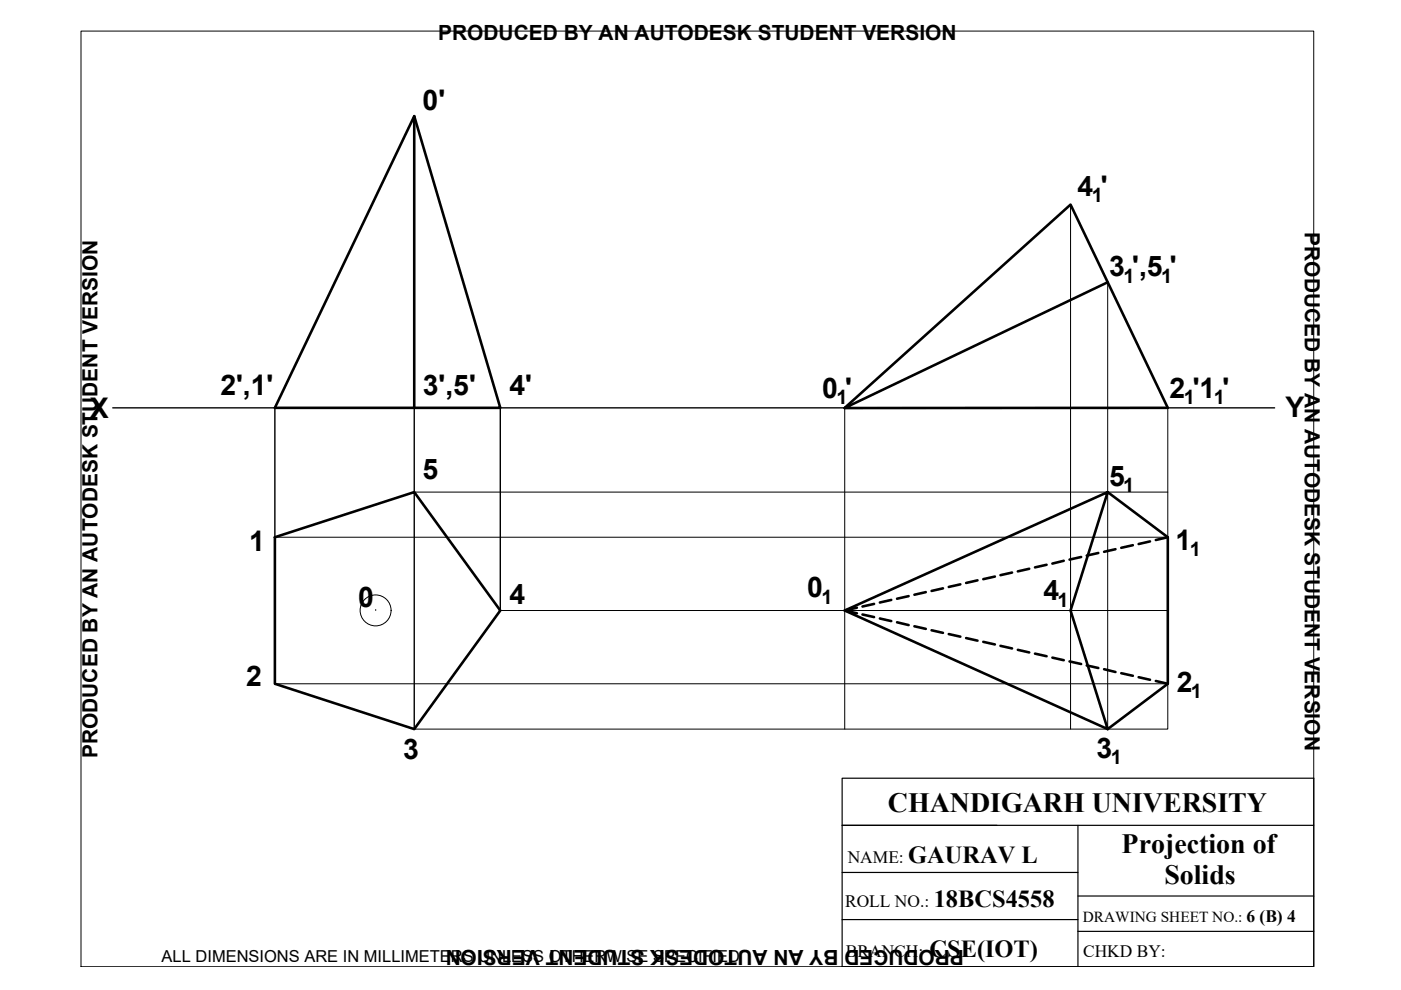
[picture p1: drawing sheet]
<svg xmlns="http://www.w3.org/2000/svg" width="297mm" height="210mm" viewBox="0 0 297 210" stroke-linecap="round" stroke-linejoin="round" font-family="sans-serif">
<!-- layer: thick continuous -->
<path d="M23.9 86.5h246.3M58.3 86.5v27.4M87.8 86.5v68.1M106.1 86.5v42.9" fill="none" stroke="#000" stroke-width=".3"/>
<g fill="none" stroke="#000" stroke-width=".55">
<path d="M87.8 24.6l18.3 61.9h-47.8l29.5-61.9v61.9M234.9 59.8l-55.8 26.7h68.5l-20.6-43.1-47.9 43.1M58.3 113.9l29.5-9.6 18.3 25.1-18.3 25.2-29.5-9.6zM221.9 119.7l-2.5 .6M225.5 118.9l-2.4 .6M229.2 118.1l-2.4 .5M232.9 117.2l-2.5 .6M234.9 104.3l-55.8 25.1 55.8 25.2 12.7-9.6v-31.1l-12.7-9.6-7.9 25.1 7.9 25.2M236.5 116.4l-2.4 .6M240.2 115.6l-2.5 .5M243.8 114.8l-2.4 .5M247.6 113.9l-2.5 .6"/>
<path d="M181.7 128.8l-2.6 .6 2.6 .6M182.9 130.3l2.4 .5M185.3 128l-2.4 .6M186.5 131.1l2.5 .6M189 127.2l-2.5 .5M190.2 131.9l2.4 .6M192.6 126.4l-2.4 .5M193.9 132.8l2.4 .5M196.3 125.5l-2.4 .6M197.5 133.6l2.4 .6M199.9 124.7l-2.4 .6M201.2 134.4l2.4 .6"/>
<path d="M203.6 123.9l-2.4 .5M204.8 135.3l2.4 .5M207.2 123l-2.4 .6M208.5 136.1l2.4 .5M210.9 122.2l-2.4 .6M212.1 136.9l2.5 .6M214.6 121.4l-2.5 .5M215.8 137.8l2.4 .5M218.2 120.6l-2.4 .5M219.4 138.6l2.5 .5M223.1 139.4l2.4 .6M226.8 140.2l2.4 .6"/>
<path d="M230.4 141.1l2.5 .5M234.1 141.9l2.4 .6M237.7 142.7l2.5 .6M241.4 143.6l2.4 .5M245.1 144.4l2.5 .6"/>
</g>
<g fill="none" stroke="#000" stroke-width=".21">
<path d="M17.2 6.6h261.3v198.4h-261.3zM227 43.4v111.2M234.9 59.8v94.8M179.1 86.5v68.1M247.6 86.5v68.1h-159.8M58.3 113.9h189.3M87.8 104.3h159.8M79.7 129.4h.1M106.1 129.4h141.5M58.3 145h189.3"/>
<circle cx="79.6" cy="129.4" r="3.3"/>
</g>
<!-- layer: 0 -->
<path d="M178.5 165h100v40h-100zM178.5 175h100M228.5 175v30M178.5 195h50M178.5 185h50M228.5 190h50M228.5 197.5h50" fill="none" stroke="#000" stroke-width=".25"/>
<g font-size="6">
<text x="89.6" y="23.4">0'</text>
<text x="228.5" y="41.5">4 '</text>
<text x="235.2" y="58.5">3 ',5 '</text>
<text x="46.7" y="83.7">2',1'</text>
<text x="89.6" y="83.7">3',5'</text>
<text x="108" y="83.7">4'</text>
<text x="19.1" y="88.7">X</text>
<text x="174.3" y="84.4">0 '</text>
<text x="248" y="84.4">2 '1 '</text>
<text x="272.5" y="88.4">Y</text>
<text x="89.6" y="101.5">5</text>
<text x="235.1" y="103">5</text>
<text x="52.9" y="116.7">1</text>
<text x="249.2" y="116.6">1</text>
<text x="75.9" y="128.6">0</text>
<text x="108" y="128.1">4</text>
<text x="171.1" y="126.6">0</text>
<text x="221.2" y="127.3">4</text>
<text x="52.2" y="145.4">2</text>
<text x="249.5" y="146.6">2</text>
<text x="85.5" y="160.9">3</text>
<text x="232.5" y="160.7">3</text>
</g>
<g font-size="5.9">
<text x="188.2" y="172.2">CHANDIGARH UNIVERSITY</text>
<text x="237.8" y="180.8">Projection of</text>
<text x="246.9" y="187.5">Solids</text>
</g>
<g font-size="5.2">
<text x="192.6" y="183">GAURAV L</text>
<text x="198" y="192.2">18BCS4558</text>
<text x="197.1" y="202.8">CSE(IOT)</text>
</g>
<g font-size="4.4">
<text x="92.9" y="8.5">PRODUCED BY AN AUTODESK STUDENT VERSION</text>
<text x="276.6" y="49.3" transform="rotate(90 276.6 49.3)">PRODUCED BY AN AUTODESK STUDENT VERSION</text>
<text x="20.6" y="160.7" transform="rotate(-90 20.6 160.7)">PRODUCED BY AN AUTODESK STUDENT VERSION</text>
<text x="204.4" y="201.5" transform="rotate(180 204.4 201.5)">PRODUCED BY AN AUTODESK STUDENT VERSION</text>
</g>
<g font-size="4.2">
<text x="231.5" y="42.9">1</text>
<text x="238.2" y="59.9">1</text>
<text x="246.2" y="59.9">1</text>
<text x="177.3" y="85.7">1</text>
<text x="251" y="85.7">1</text>
<text x="257.3" y="85.7">1</text>
<text x="238.2" y="104.4">1</text>
<text x="252.3" y="117.9">1</text>
<text x="174.2" y="128">1</text>
<text x="224.2" y="128.7">1</text>
<text x="252.5" y="148">1</text>
<text x="235.5" y="162.1">1</text>
</g>
<g font-size="3.7">
<text x="179.7" y="183">NAME:</text>
<text x="179.2" y="192.2">ROLL NO.:</text>
<text x="264.3" y="195.4">6 (B) 4</text>
<text x="179.4" y="202.8">BRANCH:</text>
<text x="229.6" y="202.8">CHKD BY:</text>
</g>
<text font-size="3.5" x="34.3" y="203.9">ALL DIMENSIONS ARE IN MILLIMETERS UNLESS OTHERWISE SPECIFIED</text>
<text font-size="3.2" x="229.6" y="195.4">DRAWING SHEET NO.:</text>
</svg>
